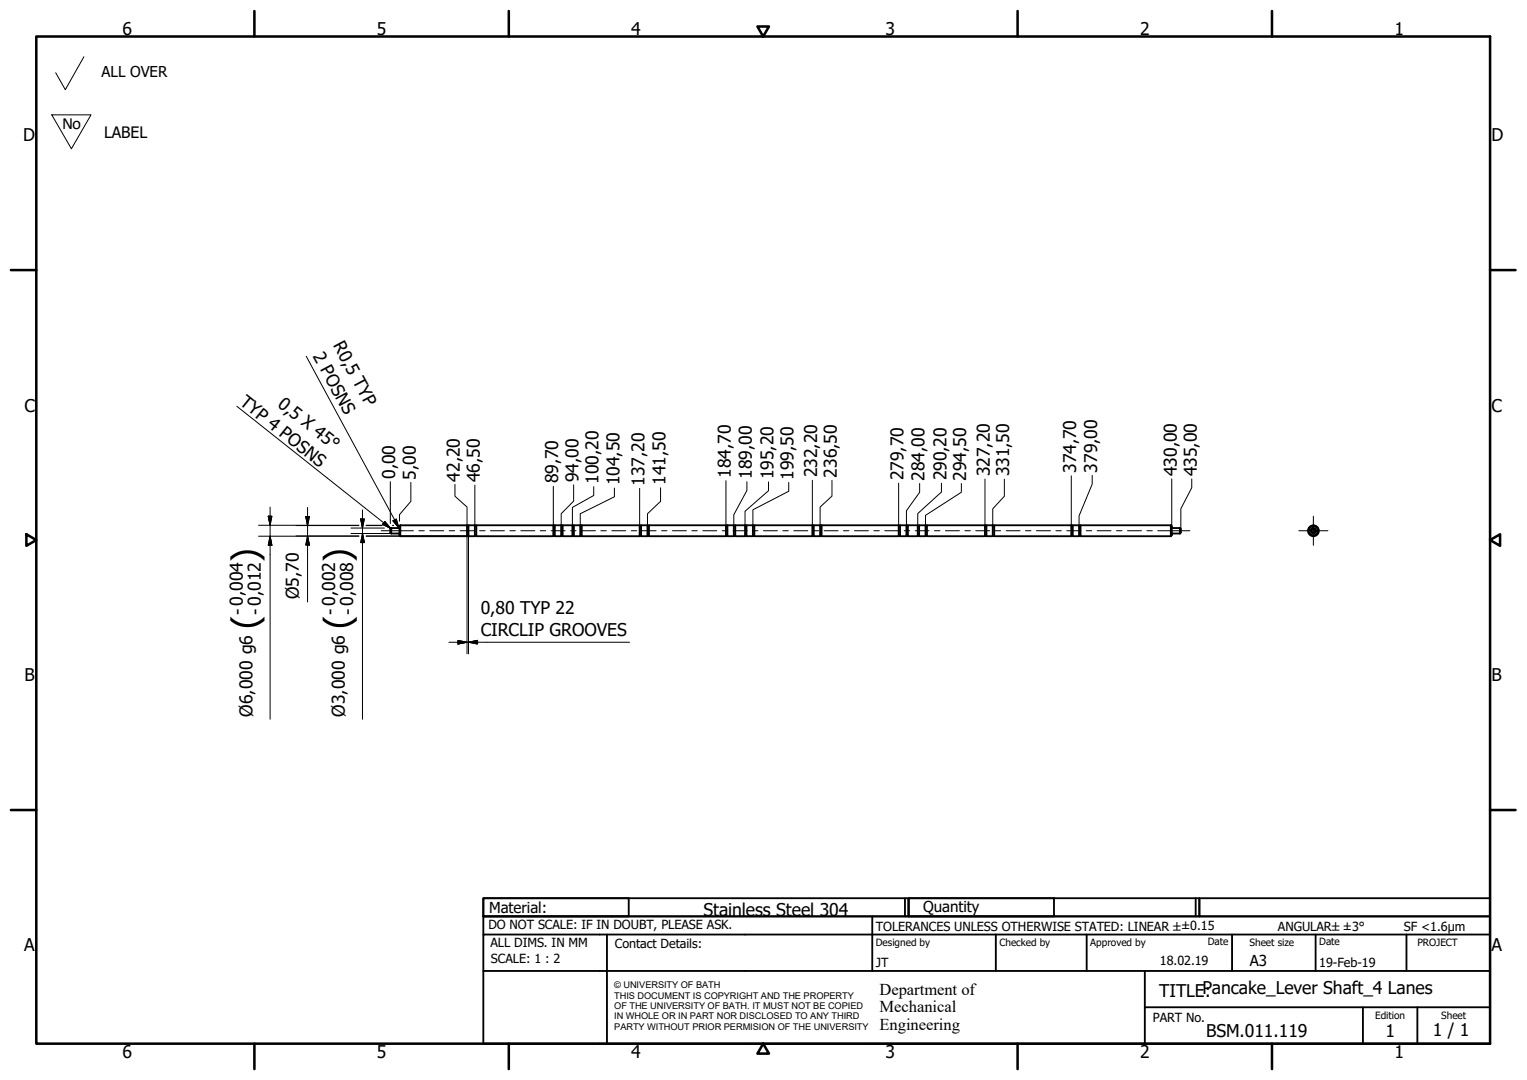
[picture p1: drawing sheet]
<svg xmlns="http://www.w3.org/2000/svg" width="420mm" height="297mm" viewBox="0 0 420 297" stroke-linecap="round" stroke-linejoin="round" font-family="sans-serif">
<!-- layer: Visible (ISO) -->
<g fill="none" stroke="#000" stroke-width=".51">
<path d="M107.7 146.7h2l.2 .3M107.7 145.2v1.5M107.7 145.2l-.3 .3v1l.3 .2M109.9 145l-.2 .2h-2M110.2 144.5l-.3 .2v2.5l.3 .3M110.2 144.5v3M110.2 144.5h18.3v3h-18.3M128.5 147.4h.4M128.5 144.6h.4M128.9 144.5h1.8v3h-1.8zM130.7 147.4h.4M130.7 144.6h.4"/>
<path d="M131.1 144.5h21.2v3h-21.2zM152.3 147.4h.4M152.3 144.6h.4M152.7 144.5h1.7v3h-1.7zM154.4 147.4h.4M154.4 144.6h.4M154.8 144.5h2.7v3h-2.7zM157.5 147.4h.4M157.5 144.6h.4M157.9 144.5h1.8v3h-1.8zM159.7 147.4h.4M159.7 144.6h.4"/>
<path d="M160.1 144.5h15.9v3h-15.9zM176 147.4h.4M176 144.6h.4M176.4 144.5h1.8v3h-1.8zM178.2 147.4h.4M178.2 144.6h.4M178.6 144.5h21.1v3h-21.1zM199.7 147.4h.5M199.7 144.6h.5M200.2 144.5h1.7v3h-1.7zM201.9 147.4h.4M201.9 144.6h.4"/>
<path d="M202.3 144.5h2.7v3h-2.7zM205 147.4h.4M205 144.6h.4M205.4 144.5h1.8v3h-1.8zM207.2 147.4h.4M207.2 144.6h.4M207.6 144.5h15.9v3h-15.9zM223.5 147.4h.4M223.5 144.6h.4M223.9 144.5h1.8v3h-1.8zM225.7 147.4h.4M225.7 144.6h.4"/>
<path d="M226.1 144.5h21.2v3h-21.2zM247.3 147.4h.3M247.3 144.6h.3M247.6 144.5h1.8v3h-1.8zM249.4 147.4h.4M249.4 144.6h.4M249.8 144.5h2.7v3h-2.7zM252.5 147.4h.4M252.5 144.6h.4M252.9 144.5h1.8v3h-1.8zM254.7 147.4h.4M254.7 144.6h.4"/>
<path d="M255.1 144.5h15.9v3h-15.9zM271 147.4h.4M271 144.6h.4M271.4 144.5h1.8v3h-1.8zM273.2 147.4h.4M273.2 144.6h.4M273.6 144.5h21.2v3h-21.2zM294.8 147.4h.4M294.8 144.6h.4M295.2 144.5h1.7v3h-1.7zM296.9 147.4h.4M296.9 144.6h.4"/>
<path d="M322.2 144.5h-24.9v3h24.9M322.2 144.5l.2 .2v2.5l-.2 .3M322.2 144.5v3M322.4 145l.3 .2h2M324.7 146.7h-2l-.3 .3M324.7 145.2v1.5M324.7 145.2l.2 .3v1l-.2 .2"/>
<circle cx="361.4" cy="146" r="1.49"/>
<circle cx="361.4" cy="146" r="1.26"/>
<circle cx="361.4" cy="146" r=".75"/>
<circle cx="361.4" cy="146" r=".5"/>
</g>
<!-- layer: Border (ISO) -->
<g fill="none" stroke="#000" stroke-width=".7">
<path d="M10 10h400v277h-400zM70 3v7M140 3v7M208.4 7.3h3.2l-1.6 2.7zM280 3v7M350 3v7M3 74.3h7M410 74.3h7M7.3 146.9l2.7 1.6-2.7 1.6zM410 148.5l2.7-1.6v3.2zM3 222.8h7M410 222.8h7"/>
<path d="M70 287v7M140 287v7M210 287l1.6 2.8h-3.2zM280 287v7M350 287v7"/>
</g>
<!-- layer: Title (ISO) -->
<g fill="none" stroke="#000" stroke-width=".51">
<path d="M133 247h40v5h-40zM133 247h117v5h-117zM133 257v-5h277v5M133 257h277v30h-277zM167 257v30M240 252v15M249 247v5M250 247h40v5h-40zM250 247h80v5h-80zM274 257v10M299 257v10M329 247v5"/>
<path d="M330 247h80v5h-80zM339 257v10M362 257v10M387 257v10M133 267h277M315 277h95M315 267v20M375 277v10M390 277v10"/>
</g>
<!-- layer: Sketch Geometry (ISO) -->
<path d="M23.1 15.6l-5.1 9.1-2.7-4.7M14.2 31.6h10.8l-5.4 9.3z" fill="none" stroke="#000" stroke-width=".28"/>
<!-- layer: Centerline (ISO) -->
<g fill="none" stroke="#000" stroke-width=".28">
<path d="M104.9 146h8.8M115.3 146h1.5M118.3 146h3.8M123.6 146h1.5M126.6 146h3.9M132 146h1.5M135 146h3.8M140.3 146h1.5M143.3 146h3.9M148.6 146h1.5M151.6 146h3.9M157 146h1.5"/>
<path d="M160 146h3.8M165.3 146h1.5M168.3 146h3.9M173.7 146h1.5M176.7 146h3.8M182 146h1.5M185 146h3.9M190.4 146h1.5M193.4 146h3.8M198.7 146h1.5M201.7 146h3.9M207.1 146h1.5"/>
<path d="M210.1 146h3.8M215.4 146h1.5M218.4 146h3.8M223.8 146h1.5M226.8 146h3.8M232.1 146h1.5M235.1 146h3.9M240.5 146h1.5M243.4 146h3.9M248.8 146h1.5M251.8 146h3.8M257.1 146h1.5"/>
<path d="M260.1 146h3.9M265.5 146h1.5M268.5 146h3.8M273.8 146h1.5M276.8 146h3.9M282.2 146h1.5M285.2 146h3.8M290.5 146h1.5M293.5 146h3.9M298.9 146h1.5M301.9 146h3.8M307.2 146h1.5"/>
<path d="M310.2 146h3.9M315.6 146h1.5M318.6 146h8.8"/>
</g>
<!-- layer: Center Mark (ISO) -->
<path d="M357.4 146h8M361.4 142v8" fill="none" stroke="#000" stroke-width=".28"/>
<!-- layer: Dimension (ISO) -->
<g fill="none" stroke="#000" stroke-width=".28">
<path d="M84.3 98l25.5 47.2M74.3 139.5v58.3M84.6 139.6v26M107.4 132.5v11.5M113.1 132.7v5.2l-3.2 3.6v1.8M125.2 133.2v3.3l3.3 3v5M130.7 133.4v11.1M152.3 133.7v10.9M157.8 133.4v4.4l-3.4 3.5v3.2M163.4 133.9v2.4l-5.9 3.3v4.9M169.1 134.2v2.4l-9.4 4.7v3.2M176 134.3v10.2"/>
<path d="M181.8 134.2v3.7l-3.6 3.4v3.2M199.7 132.2v12.3M205.5 132.5v2.4l-3.6 6.7v2.9M211.5 132.6v2.4l-6.5 5.6v3.9M217 132.7v2.4l-9.8 5.1v4.3M223.5 132.1v12.4M228.9 132.1v4.3l-3.2 3.1v5M247.3 132.9v11.6M253 133v2.4l-3.6 5.1v4M259 132.9v2.4l-6.5 6v3.2M264.5 133v2.4l-9.8 6.3v2.8M271 131.7v12.9"/>
<path d="M276.4 131.8v4.7l-3.2 3.4v4.6M294.8 130.9v13.6M300.5 130.7v2.4l-3.6 8.8v2.6M322.4 131.7v13M327.9 131.7v2.4l-3 5.8v5.6M71.1 144.5h27.6M71.1 147.5h27.6M73.8 142h1l-.5 2.5zM74.3 147.5l.5 2.5h-1zM81.4 147.4h17.3M81.4 144.6h17.3M84.1 142.1h1l-.5 2.5z"/>
<path d="M84.6 147.4l.5 2.5h-1zM96.6 146.7h11.1M96.6 145.2h9.2M99.3 142.7h.9l-.5 2.5zM99.7 146.7l.5 2.5h-.9zM99.7 140.2v57.6M100.8 147.4h27.7M100.8 144.6h4.3M100.8 144.5h4.4M100.8 147.5h9.4M107.4 145.4v.1M107.5 145.2h.2"/>
<path d="M108 144.6h.3M108 144.5h.2M108.1 143.2l.9-.4 .8 2.4zM110.6 144.6h17.9M128.5 147.5v32.3M128.9 147.5v32.3M123.5 176.6h49.7M126 176.1l2.5 .5-2.5 .5zM128.9 176.6l2.5-.5v1z"/>
</g>
<g fill="#000" stroke="#000" stroke-width=".28">
<path d="M73.8 142l.5 2.5zM73.8 142h1l-.5 2.5zM74.3 147.5l.5 2.5zM74.3 147.5l.5 2.5h-1zM84.1 142.1l.5 2.5zM84.1 142.1h1l-.5 2.5zM84.6 147.4l.5 2.5zM84.6 147.4l.5 2.5h-1zM99.3 142.7l.4 2.5zM99.3 142.7h.9l-.5 2.5zM99.7 146.7l.5 2.5zM99.7 146.7l.5 2.5h-.9z"/>
<path d="M108.1 143.2l1.7 2zM108.1 143.2l.9-.4 .8 2.4zM126 177.1l2.5-.5zM126 176.1l2.5 .5-2.5 .5zM128.9 176.6l2.5-.5zM128.9 176.6l2.5-.5v1z"/>
</g>
<!-- layer: Symbol (ISO) -->
<path d="M65.2 111.7l42.3 33.7M105.9 143.4l1.6 2-2.2-1.2z" fill="none" stroke="#000" stroke-width=".28"/>
<path d="M105.3 144.2l2.2 1.2zM105.9 143.4l1.6 2-2.2-1.2z" fill="#000" stroke="#000" stroke-width=".28"/>
<g font-size="9.7">
<text x="70.8" y="154.6" transform="rotate(-90 70.8 154.6)">)</text>
<text x="96.3" y="154.6" transform="rotate(-90 96.3 154.6)">)</text>
<text x="70.8" y="172.9" transform="rotate(-90 70.8 172.9)">(</text>
<text x="96.3" y="172.9" transform="rotate(-90 96.3 172.9)">(</text>
</g>
<g font-size="4.8">
<text x="33.7" y="9.6">6</text>
<text x="103.7" y="9.6">5</text>
<text x="173.7" y="9.6">4</text>
<text x="243.7" y="9.6">3</text>
<text x="313.7" y="9.6">2</text>
<text x="383.7" y="9.6">1</text>
<text x="6.3" y="38.9">D</text>
<text x="410.4" y="38.9">D</text>
<text x="91.5" y="94.9" transform="rotate(62 91.5 94.9)">R0,5 TYP</text>
<text x="86" y="97.9" transform="rotate(62 86 97.9)">2 POSNS</text>
<text x="6.7" y="113.2">C</text>
<text x="65.7" y="111.1" transform="rotate(38 65.7 111.1)">TYP 4 POSNS</text>
<text x="76.1" y="111.6" transform="rotate(38 76.1 111.6)">0,5 X 45°</text>
<text x="410.4" y="113.2">C</text>
<text x="108.8" y="131.7" transform="rotate(-90 108.8 131.7)">0,00</text>
<text x="114.4" y="131.9" transform="rotate(-90 114.4 131.9)">5,00</text>
<text x="201.1" y="131.5" transform="rotate(-90 201.1 131.5)">184,70</text>
<text x="206.9" y="131.7" transform="rotate(-90 206.9 131.7)">189,00</text>
<text x="212.8" y="131.8" transform="rotate(-90 212.8 131.8)">195,20</text>
<text x="218.4" y="131.9" transform="rotate(-90 218.4 131.9)">199,50</text>
<text x="224.9" y="131.3" transform="rotate(-90 224.9 131.3)">232,20</text>
<text x="230.3" y="131.3" transform="rotate(-90 230.3 131.3)">236,50</text>
<text x="272.4" y="131" transform="rotate(-90 272.4 131)">327,20</text>
<text x="277.7" y="131" transform="rotate(-90 277.7 131)">331,50</text>
<text x="296.1" y="130.1" transform="rotate(-90 296.1 130.1)">374,70</text>
<text x="301.9" y="130" transform="rotate(-90 301.9 130)">379,00</text>
<text x="323.8" y="130.9" transform="rotate(-90 323.8 130.9)">430,00</text>
<text x="329.3" y="131" transform="rotate(-90 329.3 131)">435,00</text>
<text x="126.5" y="132.4" transform="rotate(-90 126.5 132.4)">42,20</text>
<text x="132" y="132.7" transform="rotate(-90 132 132.7)">46,50</text>
<text x="153.6" y="133" transform="rotate(-90 153.6 133)">89,70</text>
<text x="159.2" y="132.6" transform="rotate(-90 159.2 132.6)">94,00</text>
<text x="164.7" y="133.1" transform="rotate(-90 164.7 133.1)">100,20</text>
<text x="170.4" y="133.5" transform="rotate(-90 170.4 133.5)">104,50</text>
<text x="177.4" y="133.6" transform="rotate(-90 177.4 133.6)">137,20</text>
<text x="183.1" y="133.4" transform="rotate(-90 183.1 133.4)">141,50</text>
<text x="248.6" y="132.1" transform="rotate(-90 248.6 132.1)">279,70</text>
<text x="254.4" y="132.2" transform="rotate(-90 254.4 132.2)">284,00</text>
<text x="260.4" y="132.2" transform="rotate(-90 260.4 132.2)">290,20</text>
<text x="265.9" y="132.2" transform="rotate(-90 265.9 132.2)">294,50</text>
<text x="82.2" y="164.8" transform="rotate(-90 82.2 164.8)">Ø5,70</text>
<text x="67" y="169.2" transform="rotate(-90 67 169.2)">- 0,004</text>
<text x="71.9" y="169.2" transform="rotate(-90 71.9 169.2)">- 0,012</text>
<text x="92.5" y="169.2" transform="rotate(-90 92.5 169.2)">- 0,002</text>
<text x="97.3" y="169.2" transform="rotate(-90 97.3 169.2)">- 0,008</text>
<text x="132.3" y="168.8">0,80 TYP 22</text>
<text x="132.3" y="175">CIRCLIP GROOVES</text>
<text x="6.8" y="187.4">B</text>
<text x="410.4" y="187.4">B</text>
<text x="69.4" y="197.1" transform="rotate(-90 69.4 197.1)">Ø6,000 g6</text>
<text x="94.9" y="197.1" transform="rotate(-90 94.9 197.1)">Ø3,000 g6</text>
<text x="193.5" y="251.9">Stainless Steel 304</text>
<text x="6.7" y="261.7">A</text>
<text x="410.4" y="261.7">A</text>
<text x="319" y="274.2">TITLEP:ancake_Lever Shaft_4 Lanes</text>
<text x="331.9" y="285.3">BSM.011.119</text>
<text x="381.2" y="285.3">1</text>
<text x="394.2" y="285">1 / 1</text>
<text x="33.7" y="291">6</text>
<text x="103.7" y="290.9">5</text>
<text x="173.7" y="290.9">4</text>
<text x="243.7" y="291">3</text>
<text x="313.7" y="291">2</text>
<text x="383.7" y="290.9">1</text>
</g>
<text font-size="4.7" x="17.1" y="35.4">No</text>
<g font-size="4.6">
<text x="242" y="273.7">Department of</text>
<text x="242" y="278.4">Mechanical</text>
<text x="242" y="283.2">Engineering</text>
</g>
<text font-size="4.3" x="28.6" y="37.8">LABEL</text>
<g font-size="4.1">
<text x="28" y="21.1">ALL OVER</text>
<text x="134.6" y="251.1">Material:</text>
<text x="254" y="250.8">Quantity</text>
<text x="343.9" y="265.6">A3</text>
</g>
<g font-size="3.5">
<text x="134.4" y="255.6">DO NOT SCALE: IF IN DOUBT, PLEASE ASK.</text>
<text x="241" y="256">TOLERANCES UNLESS OTHERWISE STATED: LINEAR ±±0.15</text>
<text x="351.6" y="256">ANGULAR±±3°</text>
<text x="386.3" y="256">SF &lt;1.6µm</text>
<text x="134.9" y="260.6">ALL DIMS. IN MM</text>
<text x="169.2" y="260.6">Contact Details:</text>
<text x="135.1" y="264.8">SCALE: 1 : 2</text>
<text x="241" y="266">JT</text>
<text x="319.2" y="265.5">18.02.19</text>
<text x="363" y="266">19-Feb-19</text>
<text x="317.2" y="281.2">PART No.</text>
</g>
<g font-size="2.8">
<text x="241" y="260.1">Designed by</text>
<text x="275" y="260.1">Checked by</text>
<text x="300" y="260.1">Approved by</text>
<text x="332.3" y="260">Date</text>
<text x="343.8" y="260.1">Sheet size</text>
<text x="363" y="260">Date</text>
<text x="390" y="260.1">PROJECT</text>
<text x="378.4" y="280.1">Edition</text>
<text x="396.6" y="280.1">Sheet</text>
</g>
<g font-size="2.5">
<text x="169" y="271.9">© UNIVERSITY OF BATH</text>
<text x="169" y="274.7">THIS DOCUMENT IS COPYRIGHT AND THE PROPERTY</text>
<text x="169" y="277.5">OF THE UNIVERSITY OF BATH. IT MUST NOT BE COPIED</text>
<text x="169" y="280.4">IN WHOLE OR IN PART NOR DISCLOSED TO ANY THIRD</text>
<text x="169" y="283.2">PARTY WITHOUT PRIOR PERMISION OF THE UNIVERSITY</text>
</g>
</svg>
